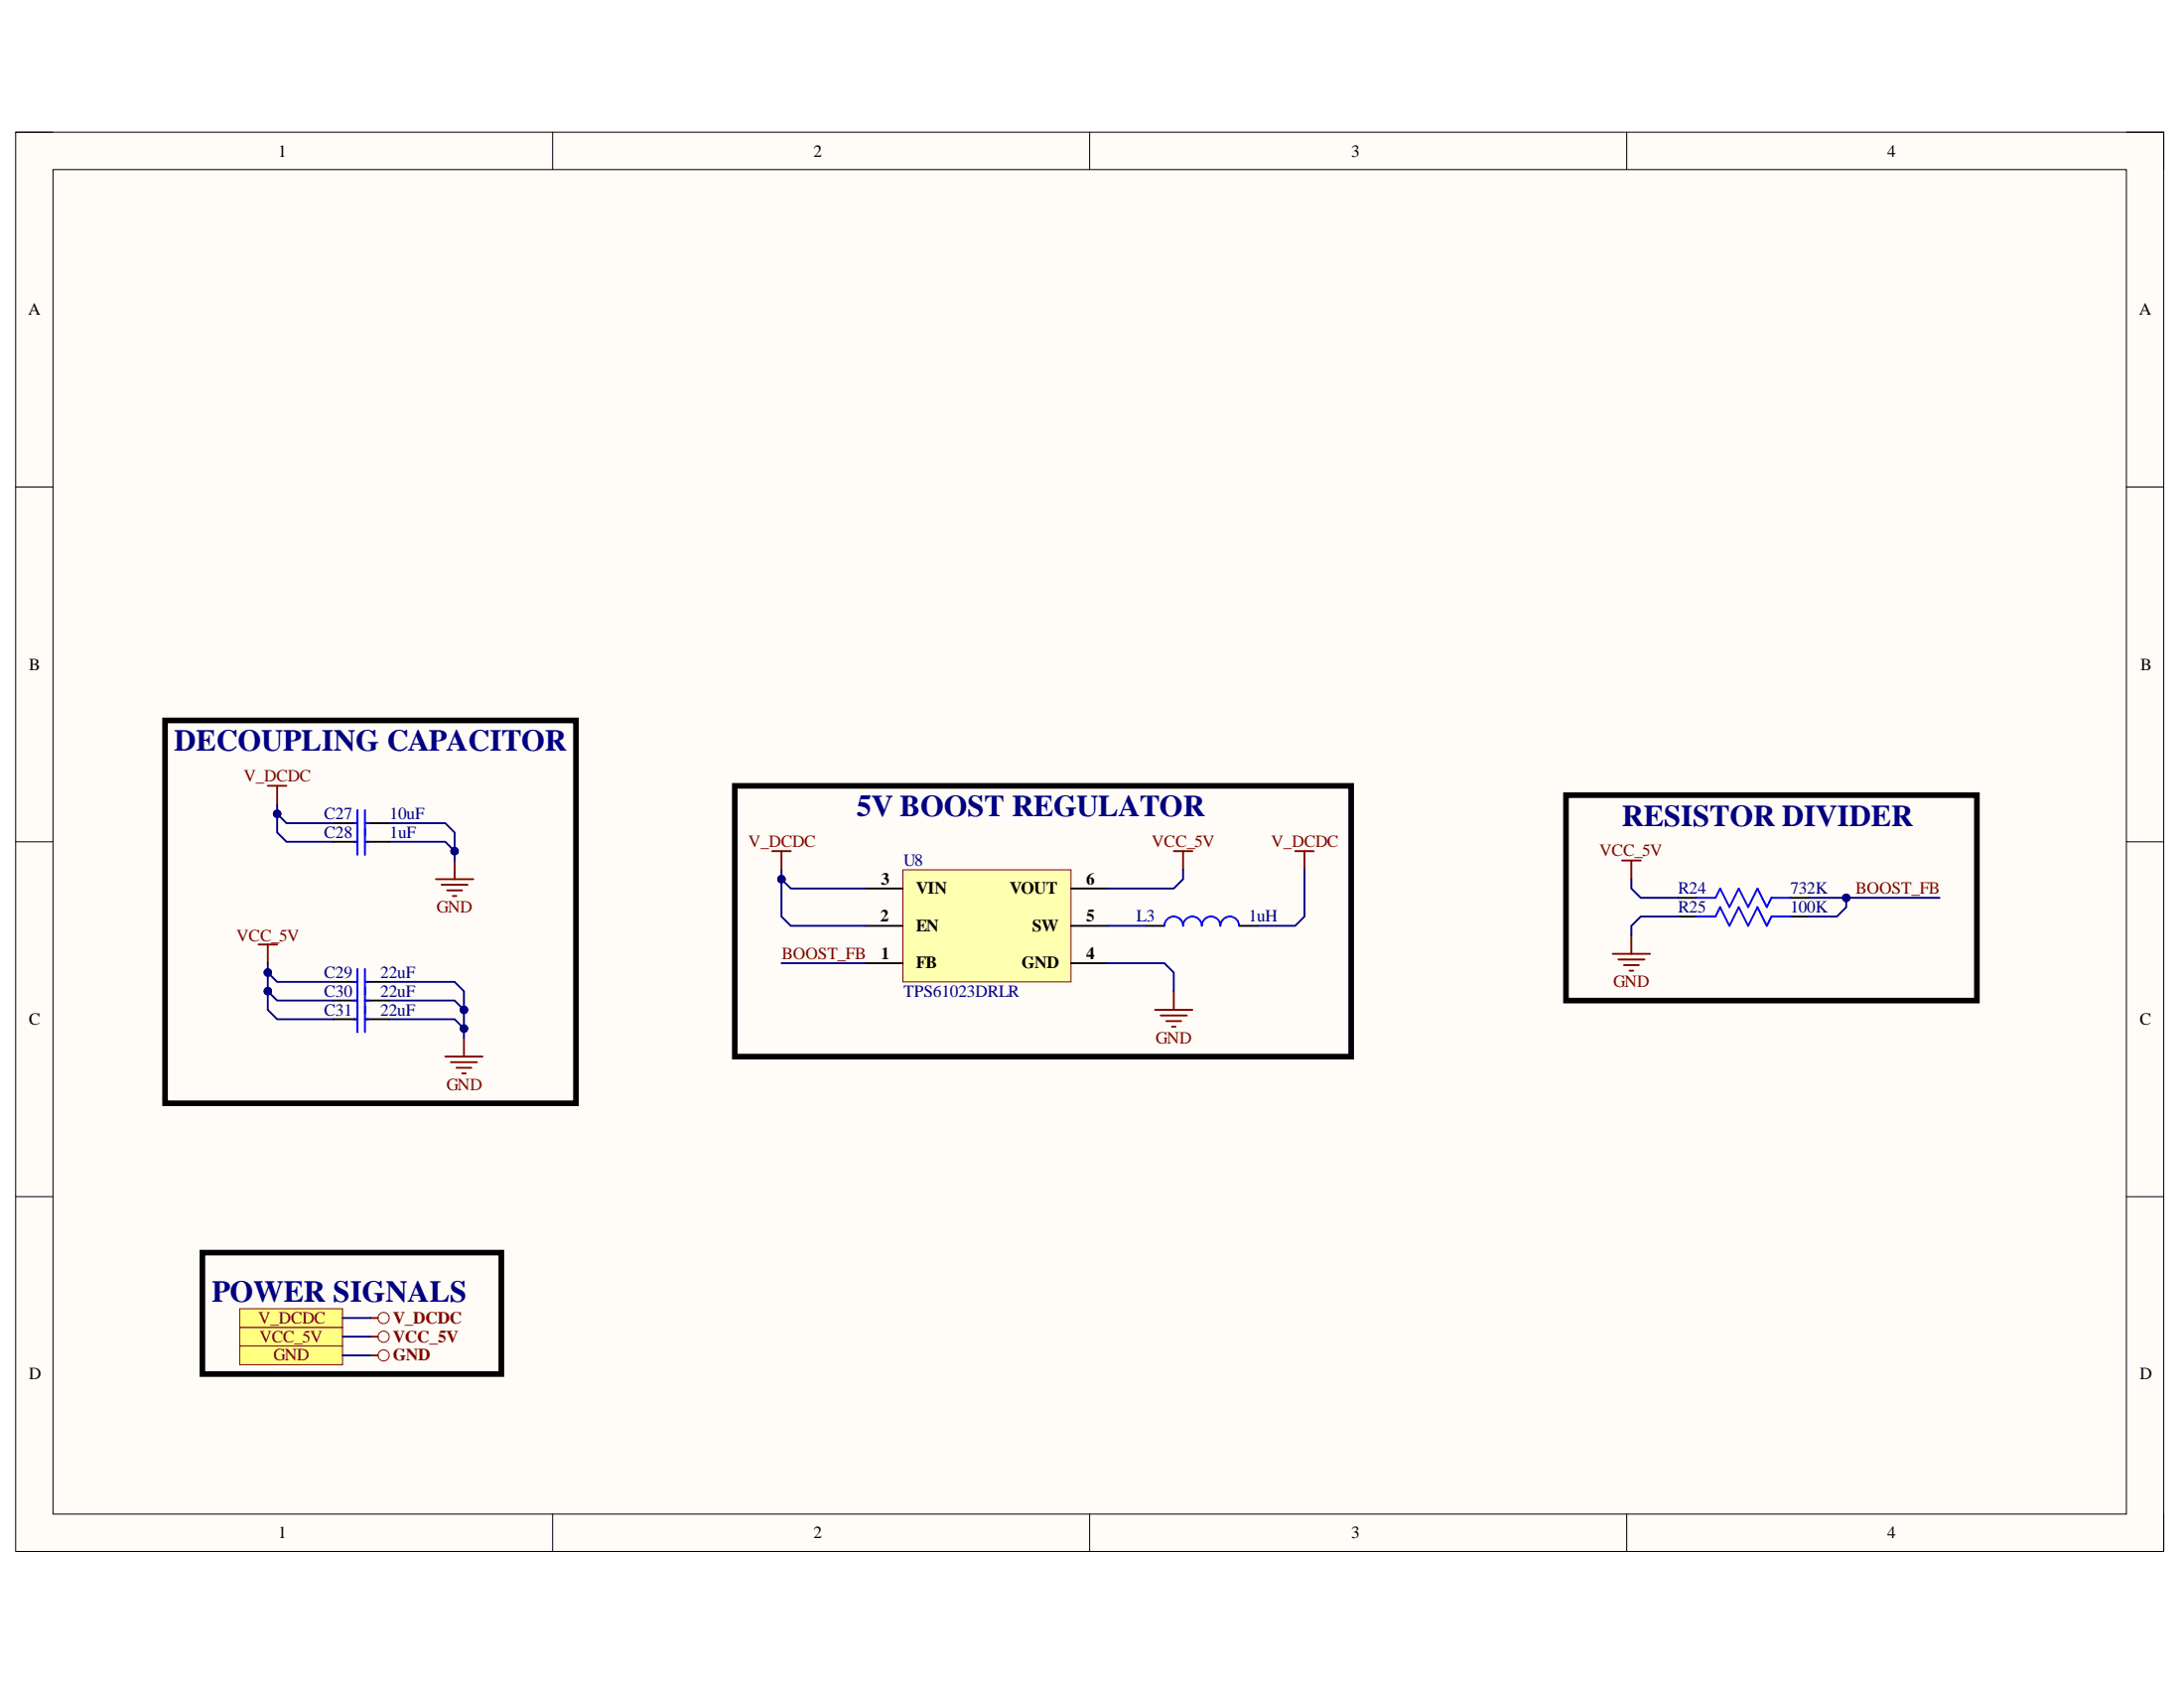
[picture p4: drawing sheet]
<svg xmlns="http://www.w3.org/2000/svg" width="279mm" height="216mm" viewBox="0 0 279 216" stroke-linecap="round" stroke-linejoin="round" font-family="sans-serif">
<path d="M2 16.9h274.8v181.5h-274.8z" fill-rule="evenodd" fill="#fffcf8"/>
<path d="M2 16.9h274.8v181.5h-274.8z" fill="none" stroke="#000" stroke-width=".13"/>
<path d="M6.8 21.7h265.2v172h-265.2z" fill-rule="evenodd" fill="#fffcf8"/>
<g fill="none" stroke="#000" stroke-width=".13">
<path d="M2 16.9h4.8M70.7 16.9v4.8M139.4 16.9v4.8M208.1 16.9v4.8M272 16.9h4.8v4.8M6.8 21.7h265.2v172h-265.2zM2 62.3h4.8M272 62.3h4.8M2 107.7h4.8M272 107.7h4.8M2 153.1h4.8M272 153.1h4.8"/>
<path d="M70.7 193.7v4.7M139.4 193.7v4.7M208.1 193.7v4.7M276.8 193.7v4.7"/>
</g>
<path d="M115.5 111.3h21.5v14.3h-21.5z" fill-rule="evenodd" fill="#ffffb0"/>
<path d="M115.5 111.3h21.5v14.3h-21.5z" fill="none" stroke="#800000" stroke-width=".13"/>
<g fill="none" stroke="#000" stroke-width=".24">
<path d="M42.6 105.3h3.1M42.6 107.7h3.1M46.7 105.3h3.1M46.7 107.7h3.1M110.7 118.4h4.8M110.7 113.6h4.8M137 118.4h4.8M137 113.6h4.8M146.6 118.4h2.4M158.5 118.4h2.4M214.7 114.8h2.4M214.7 117.2h2.4"/>
<path d="M229 114.8h2.4M229 117.2h2.4M42.6 125.6h3.1M42.6 128h3.1M42.6 130.4h3.1M46.7 125.6h3.1M46.7 128h3.1M46.7 130.4h3.1M110.7 123.2h4.8M137 123.2h4.8"/>
</g>
<g fill="none" stroke="#800000" stroke-width=".24">
<path d="M34.3 100.5h2.4M35.5 100.5v2.4M55.8 112.5h4.7M56.5 113.2h3.3M57.2 113.9h1.9M57.9 114.6h.5M58.2 110.1v2.4M98.8 108.9h2.4M100 108.9v2.4M150.2 108.9h2.3M151.4 108.9v2.4M165.7 108.9h2.4"/>
<path d="M166.9 108.9v2.4M207.5 110.1h2.4M208.7 110.1v2.4M208.7 119.6v2.4M33.1 120.8h2.4M34.3 120.8v2.4M57 135.1h4.7M57.7 135.9h3.3M58.4 136.6h1.9M59.1 137.3h.5M59.4 132.7v2.4M147.8 129.2h4.7"/>
<path d="M148.5 129.9h3.3M149.2 130.6h1.9M149.9 131.3h.5M150.2 126.8v2.4M206.3 122h4.8M207 122.7h3.4M207.7 123.4h2M208.5 124.2h.4"/>
</g>
<g fill="none" stroke="#00f" stroke-width=".24">
<path d="M45.3 105.3h.4M45.3 107.7h.4M45.7 103.6v5.7M46.7 103.6v5.7M46.7 105.3h.5M46.7 107.7h.5M149 118.4a1.19 1.19 0 0 1 1.2-1.2 1.19 1.19 0 0 1 1.2 1.2 1.2 1.2 0 0 1 1.1-1.2 1.2 1.2 0 0 1 1.2 1.2 1.19 1.19 0 0 1 1.2-1.2 1.19 1.19 0 0 1 1.2 1.2 1.2 1.2 0 0 1 1.2-1.2 1.2 1.2 0 0 1 1.2 1.2M217.1 114.8h2.4l.6-1.2 1.1 2.4 1.2-2.4 1.2 2.4 1.2-2.4 1.2 2.4 .6-1.2h2.4M217.1 117.2h2.4l.6-1.2 1.1 2.4 1.2-2.4 1.2 2.4 1.2-2.4 1.2 2.4 .6-1.2h2.4M45.3 125.6h.4M45.3 128h.4M45.3 130.4h.4"/>
<path d="M45.7 123.9v8.1M46.7 123.9v8.1M46.7 125.6h.5M46.7 128h.5M46.7 130.4h.5"/>
</g>
<path d="M21.1 92.1h52.6v49h-52.6zM94 100.5h78.9v34.6h-78.9zM200.3 101.7h52.6v26.3h-52.6z" fill="none" stroke="#000" stroke-width=".72"/>
<path d="M231.4 114.8h16.7" fill="none" stroke="#000080" stroke-width=".24"/>
<circle cx="236.2" cy="114.8" r=".48" fill="#000080"/>
<circle cx="236.2" cy="114.8" r=".48" fill="none" stroke="#000080" stroke-width=".13"/>
<path d="M34.3 126.8v2.4l1.2 1.2h7.1" fill="none" stroke="#000080" stroke-width=".24"/>
<circle cx="34.3" cy="126.8" r=".48" fill="#000080"/>
<circle cx="34.3" cy="126.8" r=".48" fill="none" stroke="#000080" stroke-width=".13"/>
<path d="M34.3 124.4v2.4l1.2 1.2h7.1" fill="none" stroke="#000080" stroke-width=".24"/>
<circle cx="34.3" cy="126.8" r=".48" fill="#000080"/>
<circle cx="34.3" cy="126.8" r=".48" fill="none" stroke="#000080" stroke-width=".13"/>
<circle cx="34.3" cy="124.4" r=".48" fill="#000080"/>
<circle cx="34.3" cy="124.4" r=".48" fill="none" stroke="#000080" stroke-width=".13"/>
<path d="M34.3 123.2v1.2l1.2 1.2h7.1" fill="none" stroke="#000080" stroke-width=".24"/>
<circle cx="34.3" cy="124.4" r=".48" fill="#000080"/>
<circle cx="34.3" cy="124.4" r=".48" fill="none" stroke="#000080" stroke-width=".13"/>
<path d="M35.5 104.1v2.4l1.2 1.2h5.9" fill="none" stroke="#000080" stroke-width=".24"/>
<circle cx="35.5" cy="104.1" r=".48" fill="#000080"/>
<circle cx="35.5" cy="104.1" r=".48" fill="none" stroke="#000080" stroke-width=".13"/>
<path d="M35.5 102.9v1.2l1.2 1.2h5.9" fill="none" stroke="#000080" stroke-width=".24"/>
<circle cx="35.5" cy="104.1" r=".48" fill="#000080"/>
<circle cx="35.5" cy="104.1" r=".48" fill="none" stroke="#000080" stroke-width=".13"/>
<path d="M49.8 130.4h8.4l1.2 1.2" fill="none" stroke="#000080" stroke-width=".24"/>
<circle cx="59.4" cy="131.6" r=".48" fill="#000080"/>
<circle cx="59.4" cy="131.6" r=".48" fill="none" stroke="#000080" stroke-width=".13"/>
<path d="M49.8 128h8.4l1.2 1.2" fill="none" stroke="#000080" stroke-width=".24"/>
<circle cx="59.4" cy="129.2" r=".48" fill="#000080"/>
<circle cx="59.4" cy="129.2" r=".48" fill="none" stroke="#000080" stroke-width=".13"/>
<path d="M49.8 125.6h8.4l1.2 1.2v5.9" fill="none" stroke="#000080" stroke-width=".24"/>
<circle cx="59.4" cy="131.6" r=".48" fill="#000080"/>
<circle cx="59.4" cy="131.6" r=".48" fill="none" stroke="#000080" stroke-width=".13"/>
<circle cx="59.4" cy="129.2" r=".48" fill="#000080"/>
<circle cx="59.4" cy="129.2" r=".48" fill="none" stroke="#000080" stroke-width=".13"/>
<path d="M49.8 107.7h7.2l1.2 1.2" fill="none" stroke="#000080" stroke-width=".24"/>
<circle cx="58.2" cy="108.9" r=".48" fill="#000080"/>
<circle cx="58.2" cy="108.9" r=".48" fill="none" stroke="#000080" stroke-width=".13"/>
<path d="M49.8 105.3h7.2l1.2 1.2v3.6" fill="none" stroke="#000080" stroke-width=".24"/>
<circle cx="58.2" cy="108.9" r=".48" fill="#000080"/>
<circle cx="58.2" cy="108.9" r=".48" fill="none" stroke="#000080" stroke-width=".13"/>
<path d="M100 112.5v4.7l1.2 1.2h9.5M100 123.2h10.7" fill="none" stroke="#000080" stroke-width=".24"/>
<circle cx="100" cy="112.4" r=".48" fill="#000080"/>
<circle cx="100" cy="112.4" r=".48" fill="none" stroke="#000080" stroke-width=".13"/>
<path d="M100 111.3v1.2l1.2 1.1h9.5" fill="none" stroke="#000080" stroke-width=".24"/>
<circle cx="100" cy="112.4" r=".48" fill="#000080"/>
<circle cx="100" cy="112.4" r=".48" fill="none" stroke="#000080" stroke-width=".13"/>
<path d="M141.8 118.4h4.8M151.4 111.3v1.2l-1.2 1.1h-8.4M166.9 111.3v5.9l-1.2 1.2h-4.8M208.7 112.5v1.1l1.2 1.2h4.8M214.7 117.2h-4.8l-1.2 1.2v1.2M236.2 114.8v1.2l-1.2 1.2h-3.6M141.8 123.2h7.2l1.2 1.2v2.4" fill="none" stroke="#000080" stroke-width=".24"/>
<circle cx="236.2" cy="114.8" r=".48" fill="#000080"/>
<circle cx="236.2" cy="114.8" r=".48" fill="none" stroke="#000080" stroke-width=".13"/>
<path d="M30.7 172.2h13.1v2.4h-13.1z" fill-rule="evenodd" fill="#ffff80"/>
<g fill="none" stroke="#800000" stroke-width=".13">
<path d="M30.7 172.2h13.1v2.4h-13.1z"/>
<circle cx="49.1" cy="173.4" r=".72"/>
</g>
<path d="M47.4 173.4h1" fill="none" stroke="#800000" stroke-width=".24"/>
<path d="M30.7 169.8h13.1v2.4h-13.1z" fill-rule="evenodd" fill="#ffff80"/>
<g fill="none" stroke="#800000" stroke-width=".13">
<path d="M30.7 169.8h13.1v2.4h-13.1z"/>
<circle cx="49.1" cy="171" r=".72"/>
</g>
<path d="M47.4 171h1" fill="none" stroke="#800000" stroke-width=".24"/>
<path d="M25.9 160.2h38.2v15.5h-38.2z" fill="none" stroke="#000" stroke-width=".72"/>
<path d="M43.8 171h3.6M43.8 173.4h3.6" fill="none" stroke="#000080" stroke-width=".24"/>
<path d="M30.7 167.4h13.1v2.4h-13.1z" fill-rule="evenodd" fill="#ffff80"/>
<g fill="none" stroke="#800000" stroke-width=".13">
<path d="M30.7 167.4h13.1v2.4h-13.1z"/>
<circle cx="49.1" cy="168.6" r=".72"/>
</g>
<path d="M47.4 168.6h1" fill="none" stroke="#800000" stroke-width=".24"/>
<path d="M43.8 168.6h3.6" fill="none" stroke="#000080" stroke-width=".24"/>
<g font-size="3.9" fill="#000080">
<text x="22.3" y="96">DECOUPLING CAPACITOR</text>
<text x="109.6" y="104.4">5V BOOST REGULATOR</text>
<text x="207.5" y="105.6">RESISTOR DIVIDER</text>
<text x="27.1" y="166.5">POWER SIGNALS</text>
</g>
<g font-size="2.2">
<text x="35.6" y="20">1</text>
<text x="104.1" y="20">2</text>
<text x="172.9" y="20">3</text>
<text x="241.5" y="20">4</text>
<text x="3.6" y="40.3">A</text>
<text x="273.6" y="40.3">A</text>
<text x="3.7" y="85.7">B</text>
<text x="273.8" y="85.7">B</text>
<text x="112.7" y="113.2">3</text>
<text x="139" y="113.2">6</text>
<text x="112.6" y="117.9">2</text>
<text x="117.2" y="119.2">EN</text>
<text x="117.2" y="114.3">VIN</text>
<text x="129.2" y="114.3">VOUT</text>
<text x="132.1" y="119.2">SW</text>
<text x="139" y="117.9">5</text>
<text x="112.7" y="122.7">1</text>
<text x="117.2" y="123.9">FB</text>
<text x="130.7" y="123.9">GND</text>
<text x="139" y="122.7">4</text>
<text x="3.7" y="131.1">C</text>
<text x="273.7" y="131.1">C</text>
<text x="3.7" y="176.4">D</text>
<text x="273.7" y="176.4">D</text>
<text x="35.6" y="196.8">1</text>
<text x="104.1" y="196.8">2</text>
<text x="172.9" y="196.8">3</text>
<text x="241.5" y="196.8">4</text>
</g>
<g font-size="2.2" fill="#800000">
<text x="31.2" y="100">V_DCDC</text>
<text x="95.7" y="108.3">V_DCDC</text>
<text x="147.3" y="108.3">VCC_5V</text>
<text x="162.6" y="108.3">V_DCDC</text>
<text x="204.6" y="109.5">VCC_5V</text>
<text x="55.8" y="116.7">GND</text>
<text x="237.4" y="114.3">BOOST_FB</text>
<text x="30.2" y="120.3">VCC_5V</text>
<text x="100" y="122.7">BOOST_FB</text>
<text x="206.4" y="126.2">GND</text>
<text x="147.8" y="133.4">GND</text>
<text x="57.1" y="139.4">GND</text>
<text x="33" y="169.2">V_DCDC</text>
<text x="33.2" y="171.7">VCC_5V</text>
<text x="50.3" y="171.7">VCC_5V</text>
<text x="50.3" y="169.2">V_DCDC</text>
<text x="35" y="174">GND</text>
<text x="50.3" y="174">GND</text>
</g>
<g font-size="2.2" fill="#000080">
<text x="41.5" y="104.8">C27</text>
<text x="41.5" y="107.2">C28</text>
<text x="49.8" y="104.8">10uF</text>
<text x="49.8" y="107.2">1uF</text>
<text x="115.6" y="110.8">U8</text>
<text x="145.4" y="117.9">L3</text>
<text x="159.8" y="117.9">1uH</text>
<text x="214.7" y="114.3">R24</text>
<text x="214.7" y="116.7">R25</text>
<text x="229" y="114.3">732K</text>
<text x="229" y="116.7">100K</text>
<text x="41.5" y="125.1">C29</text>
<text x="48.7" y="125.1">22uF</text>
<text x="41.5" y="127.5">C30</text>
<text x="41.5" y="129.9">C31</text>
<text x="48.7" y="127.5">22uF</text>
<text x="48.7" y="129.9">22uF</text>
<text x="115.6" y="127.5">TPS61023DRLR</text>
</g>
</svg>
